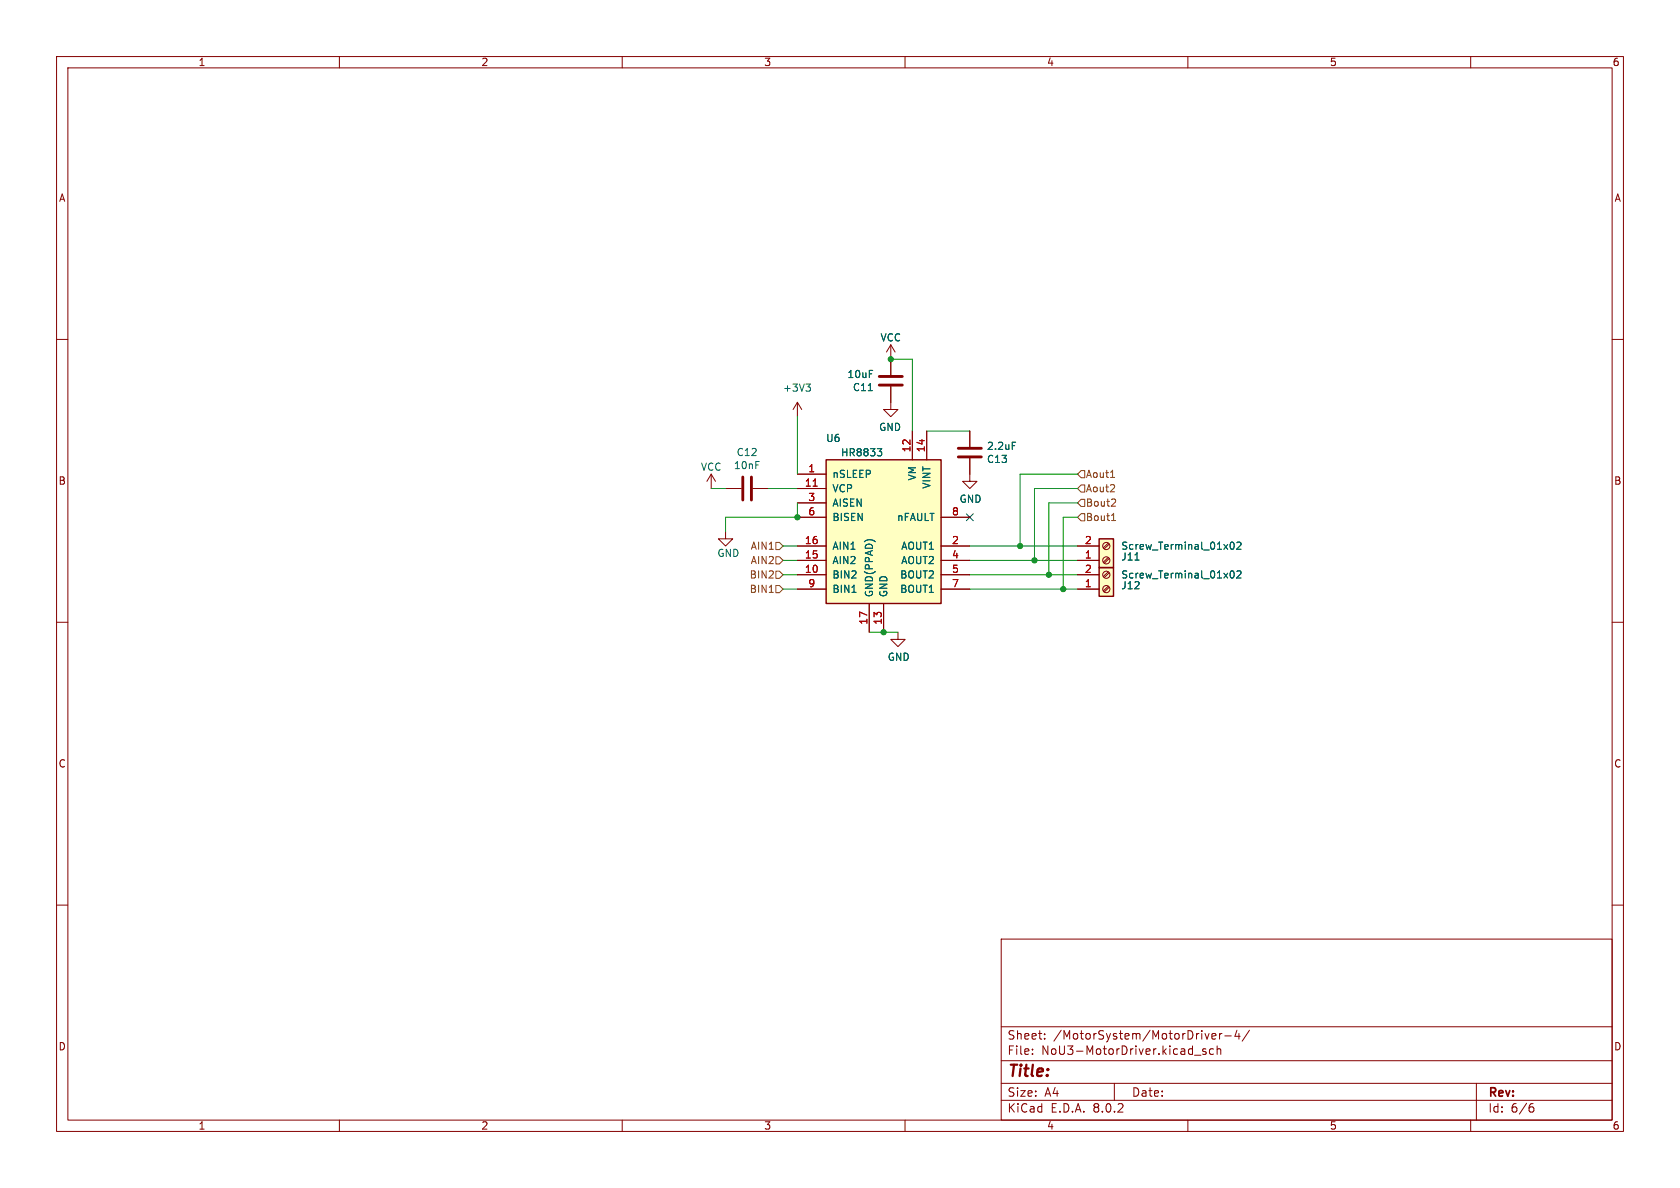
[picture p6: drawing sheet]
<svg xmlns="http://www.w3.org/2000/svg" width="297mm" height="210mm" viewBox="0 0 297 210" stroke-linecap="round" stroke-linejoin="round" font-family="sans-serif">
<g fill="none" stroke="#840000" stroke-width=".18">
<path d="M10 10h277v190h-277zM12 12h273v186h-273zM60 10v2M110 10v2M160 10v2M210 10v2M260 10v2M10 60h2M285 60h2M10 110h2M285 110h2M10 160h2"/>
<path d="M285 160h2M177 166h108v32h-108zM60 198v2M110 198v2M160 198v2M177 194.5h108M177 191.5h108M177 187.5h108M177 181.5h108M182.5 186.3v.1M182.5 185.5v.1M184.7 183.6v.1"/>
<path d="M184.7 182.8v.1M197 191.5v3M210 198v2M211.2 186.5h1.1M213.2 185.5l-.4-.1-.2 .2 .1 .2 .5 .2v.3h-.6M214.2 183.2l.8-.1-.1-.3-.4-.1-.3 .2 .1 .7h.6M214.5 185.5l-.4-.1-.3 .3v.4l.2 .2h.5M215.2 185.5l.2-.1 .3 .1 .1 .9M215.2 184.9v1.5M215.6 182.7v1M216 182.7l-.3 .1-.1 .2M216.5 183.1h1.2"/>
<path d="M218.7 182.1l-.4 1.1h.9M219 182.7v1M220.9 182.1l-1.3 2M260 198v2M261 191.5v6.5M270.6 195.7h.3l.3 .3-.1 .5-.5 .1M271 195.1l-.4 .1"/>
</g>
<path d="M146 81.3h20.4v25.4h-20.4z" fill="#ffffc2"/>
<path d="M146 81.3h20.4v25.4h-20.4z" fill="none" stroke="#840000" stroke-width=".25"/>
<g fill="none" stroke="#840000" stroke-width=".18">
<path d="M141 71.1l-.8 1.3M141 71.1v2.6M141 71.1l.7 1.3M157.5 68.3v4.1h-1.3l1.3 1.3 1.2-1.3h-1.2M157.5 61v5.3M157.5 61l-.8 1.2M157.5 61l.7 1.2M161.3 76.2v5.1M163.8 76.2v5.1M171.4 76.2v2.8M125.7 83.8l-.7 1.3M125.7 83.8v2.6"/>
<path d="M125.7 83.8l.8 1.3M128.3 94v1.3h1.2l-1.2 1.2-1.3-1.2h1.3M128.3 86.4h2.8M133.1 86.4h2.8M141 83.8h5M141 86.4h5M141 99.1h5M141 96.5h5M141 88.9h5M141 91.4h5M166.4 99.1h5M166.4 96.5h5"/>
<path d="M166.4 91.4h5M171.4 81v4.1h1.3l-1.3 1.3-1.2-1.3h1.2M141 101.6h5M141 104.1h5M153.7 106.7v5.1M156.2 106.7v5.1M158.7 111.8v1.2h1.3l-1.3 1.3-1.2-1.3h1.2M166.4 101.6h5M166.4 104.1h5"/>
</g>
<path d="M143.8 85.9h.7" fill="none" stroke="#a90000" stroke-width=".18"/>
<path d="M142.5 67.9h.8l-.5 .5M143 68.4l.3 .2v.3l-.3 .3M153.5 69.1h.7M155.1 79.3h.8l-.4 .5 .3 .1 .1 .4-.3 .3h-.3M179 78.2h.6M150.6 104.7h.7" fill="none" stroke="#006464" stroke-width=".18"/>
<path d="M155.4 68.1h4.1M155.4 66.5h4.1M169.4 79.2h4.1M131.3 84.3v4.1M132.8 84.3v4.1M169.4 80.8h4.1" fill="none" stroke="#840000" stroke-width=".51"/>
<path d="M194.3 100.3h2.5v5.1h-2.5z" fill="#ffffc2"/>
<path d="M194.3 100.3h2.5v5.1h-2.5z" fill="none" stroke="#840000" stroke-width=".25"/>
<g fill="none" stroke="#840000" stroke-width=".18">
<path d="M190.5 104.1h3.8M190.5 101.6h3.8M195.9 101.1l-.9 .8M195.9 103.6l-.9 .9M196.1 101.3l-.9 .8M196.1 103.8l-.9 .8"/>
<circle cx="195.6" cy="101.6" r=".63"/>
<circle cx="195.6" cy="104.1" r=".63"/>
</g>
<path d="M217.6 101l.2-.1a.68 .68 0 0 1 .4 .6 .68 .68 0 0 1-.4 .7l-.2-.1-.1-.4zM218.7 101l.5-.1 .2 .4-.8 .9h.8" fill="none" stroke="#006464" stroke-width=".18"/>
<path d="M194.3 95.3h2.5v5h-2.5z" fill="#ffffc2"/>
<path d="M194.3 95.3h2.5v5h-2.5z" fill="none" stroke="#840000" stroke-width=".25"/>
<g fill="none" stroke="#840000" stroke-width=".18">
<path d="M157.5 63.5v2.8M157.5 68.3v2.8M161.3 76.2v5.1M163.8 76.2v5.1M171.4 76.2v2.8M141 99.1h5M141 96.5h5M141 83.8h5M141 86.4h5M141 88.9h5M141 91.4h5M166.4 99.1h5"/>
<path d="M166.4 96.5h5M166.4 91.4h5M171.4 81v2.8M190.5 99.1h3.8M190.5 96.5h3.8M195.9 96l-.9 .9M195.9 98.6l-.9 .8M196.1 96.2l-.9 .8M196.1 98.7l-.9 .9M141 101.6h5M141 104.1h5M153.7 106.7v5.1"/>
<path d="M156.2 106.7v5.1M166.4 101.6h5M166.4 104.1h5M190.5 101.6h3.8M190.5 104.1h3.8"/>
<circle cx="195.6" cy="96.5" r=".63"/>
<circle cx="195.6" cy="99.1" r=".63"/>
</g>
<path d="M153.5 69.1h.7M155.1 79.3h.8l-.4 .5 .3 .1 .1 .4-.3 .3h-.3M179 78.2h.6M200.7 99h.7M217.6 96l.2-.2a.68 .68 0 0 1 .4 .7 .68 .68 0 0 1-.4 .6l-.2-.1-.1-.4zM218.7 96l.5-.2 .2 .4-.8 .9h.8M150.6 104.7h.7M217.6 101l.2-.1a.68 .68 0 0 1 .4 .6 .68 .68 0 0 1-.4 .7l-.2-.1-.1-.4zM218.7 101l.5-.1 .2 .4-.8 .9h.8" fill="none" stroke="#006464" stroke-width=".18"/>
<g fill="none" stroke="#725600" stroke-width=".18">
<path d="M137.2 98.4h.6l.6 .7-.6 .6h-.6zM137.2 95.9h.6l.6 .6-.6 .7h-.6zM191.1 88.3h.7v1.2h-.7l-.6-.6zM191.1 85.7h.7v1.3h-.7l-.6-.6zM191.1 83.2h.7v1.3h-.7l-.6-.7zM191.1 90.8h.7v1.3h-.7l-.6-.7zM196.3 86.9h.8M196.3 84.4h.8M196.5 92h.7M196.7 90.9l.2-.2v1.3M197 88.2l.2 .3v.3l-.8 .7h.8M197 85.8v.4"/>
<path d="M136 104.7h.7M137.2 103.5h.6l.6 .6-.6 .7h-.6zM137.2 101h.6l.6 .6-.6 .6h-.6z"/>
</g>
<g fill="none" stroke="#009600" stroke-width=".18">
<path d="M141 73.7v10.1M157.5 63.5h3.8v12.7M163.8 76.2h7.6M125.7 86.4h2.6M135.9 86.4h5.1M138.4 99.1h2.6M138.4 96.5h2.6M141 88.9v2.5h-12.7v2.6M171.4 99.1h19.1M171.4 96.5h19.1M190.5 91.4h-2.5v12.7M190.5 83.8h-10.2v12.7"/>
<path d="M190.5 86.4h-7.6v12.7M190.5 88.9h-5.1v12.7M138.4 101.6h2.6M138.4 104.1h2.6M153.7 111.8h5M171.4 101.6h19.1M171.4 104.1h19.1"/>
</g>
<path d="M170.8 90.8l1.3 1.2M172.1 90.8l-1.3 1.2" fill="none" stroke="#000084" stroke-width=".18"/>
<path d="M143.8 85.9h.7" fill="none" stroke="#a90000" stroke-width=".18"/>
<g fill="#009600" stroke="#009600" stroke-width=".18">
<circle cx="156.2" cy="111.8" r=".46"/>
<circle cx="141" cy="91.4" r=".46"/>
<circle cx="157.5" cy="63.5" r=".46"/>
<circle cx="182.9" cy="99.1" r=".46"/>
<circle cx="180.3" cy="96.5" r=".46"/>
<circle cx="185.4" cy="101.6" r=".46"/>
<circle cx="188" cy="104.1" r=".46"/>
</g>
<text font-size="2.8" fill="#840000" x="178" y="190.9">Title:</text>
<g font-size="2.1" fill="#840000">
<text x="178" y="184">Sheet:</text>
<text x="186.2" y="184">/MotorSystem/MotorDriver-4/</text>
<text x="178" y="186.7">File:</text>
<text x="184.1" y="186.7">NoU3-MotorDriver.kicad_sch</text>
<text x="178" y="196.9">KiCad</text>
<text x="178" y="194.1">Size:</text>
<text x="184.7" y="194.1">A4</text>
<text x="185.7" y="196.9">E.D.A.</text>
<text x="193.3" y="196.9">8.0.2</text>
<text x="200" y="194.1">Date:</text>
<text x="263" y="194.3">Rev:</text>
<text x="263" y="196.9">Id:</text>
<text x="267.1" y="196.9">6/6</text>
</g>
<g font-size="1.8" fill="#840000">
<text x="35" y="11.9">1</text>
<text x="85" y="11.9">2</text>
<text x="135" y="11.9">3</text>
<text x="185" y="11.9">4</text>
<text x="235" y="11.9">5</text>
<text x="285" y="11.9">6</text>
<text x="10.3" y="35.9">A</text>
<text x="285.3" y="35.9">A</text>
<text x="10.3" y="85.9">B</text>
<text x="285.3" y="85.9">B</text>
<text x="10.3" y="135.9">C</text>
<text x="285.3" y="135.9">C</text>
<text x="10.3" y="185.9">D</text>
<text x="285.3" y="185.9">D</text>
<text x="35" y="199.9">1</text>
<text x="85" y="199.9">2</text>
<text x="135" y="199.9">3</text>
<text x="185" y="199.9">4</text>
<text x="235" y="199.9">5</text>
<text x="285" y="199.9">6</text>
</g>
<g font-size="1.8" fill="#006464">
<text x="155.6" y="60.6">VCC</text>
<text x="138.3" y="69.4">+3V3</text>
<text x="149.7" y="67">10uF</text>
<text x="150.7" y="69.3">C11</text>
<text x="155.3" y="76.4">GND</text>
<text x="123.8" y="83.4">VCC</text>
<text x="129.6" y="83.1">10nF</text>
<text x="130.1" y="80.8">C12</text>
<text x="145.9" y="78.3">U6</text>
<text x="148.6" y="80.9">HR8833</text>
<text x="174.4" y="82">C13</text>
<text x="174.4" y="79.7">2.2uF</text>
<text x="147.1" y="84.7">nSLEEP</text>
<text x="147.1" y="87.2">VCP</text>
<text x="147.1" y="89.8">AISEN</text>
<text x="162.2" y="85" transform="rotate(-90 162.2 85)">VM</text>
<text x="164.7" y="86.5" transform="rotate(-90 164.7 86.5)">VINT</text>
<text x="169.5" y="89.1">GND</text>
<text x="147.1" y="92.3">BISEN</text>
<text x="158.5" y="92.3">nFAULT</text>
<text x="126.7" y="98.7">GND</text>
<text x="147.1" y="99.9">AIN2</text>
<text x="147.1" y="97.4">AIN1</text>
<text x="159.2" y="97.4">AOUT1</text>
<text x="159.2" y="99.9">AOUT2</text>
<text x="198.1" y="99.3">J11</text>
<text x="198.1" y="97.4">Screw_Terminal_01x02</text>
<text x="147.1" y="102.5">BIN2</text>
<text x="147.1" y="105">BIN1</text>
<text x="154.5" y="105.7" transform="rotate(-90 154.5 105.7)">GND(PPAD)</text>
<text x="157.1" y="105.7" transform="rotate(-90 157.1 105.7)">GND</text>
<text x="159" y="102.5">BOUT2</text>
<text x="159" y="105">BOUT1</text>
<text x="198.1" y="104.4">J12</text>
<text x="198.1" y="102.5">Screw_Terminal_01x02</text>
<text x="156.8" y="117">GND</text>
</g>
<g font-size="1.8" fill="#a90000">
<text x="142.8" y="83.6">1</text>
<text x="161" y="80.1" transform="rotate(-90 161 80.1)">12</text>
<text x="163.6" y="80.1" transform="rotate(-90 163.6 80.1)">14</text>
<text x="142.2" y="86.1">11</text>
<text x="142.8" y="88.6">3</text>
<text x="142.8" y="91.2">6</text>
<text x="168.2" y="91.2">8</text>
<text x="142.2" y="101.3">10</text>
<text x="142.2" y="98.8">15</text>
<text x="142.2" y="96.3">16</text>
<text x="168.2" y="96.3">2</text>
<text x="168.2" y="98.8">4</text>
<text x="168.2" y="101.3">5</text>
<text x="191.7" y="101.3">2</text>
<text x="191.7" y="98.8">1</text>
<text x="191.7" y="96.3">2</text>
<text x="142.8" y="103.9">9</text>
<text x="168.2" y="103.9">7</text>
<text x="191.7" y="103.9">1</text>
<text x="153.4" y="110.5" transform="rotate(-90 153.4 110.5)">17</text>
<text x="156" y="110.5" transform="rotate(-90 156 110.5)">13</text>
</g>
<g font-size="1.8" fill="#725600">
<text x="191.9" y="89.8">Bout2</text>
<text x="191.9" y="87.2">Aout2</text>
<text x="191.9" y="84.7">Aout1</text>
<text x="191.9" y="92.3">Bout1</text>
<text x="132.6" y="99.9">AIN2</text>
<text x="132.6" y="97.4">AIN1</text>
<text x="132.4" y="105">BIN1</text>
<text x="132.4" y="102.5">BIN2</text>
</g>
</svg>
